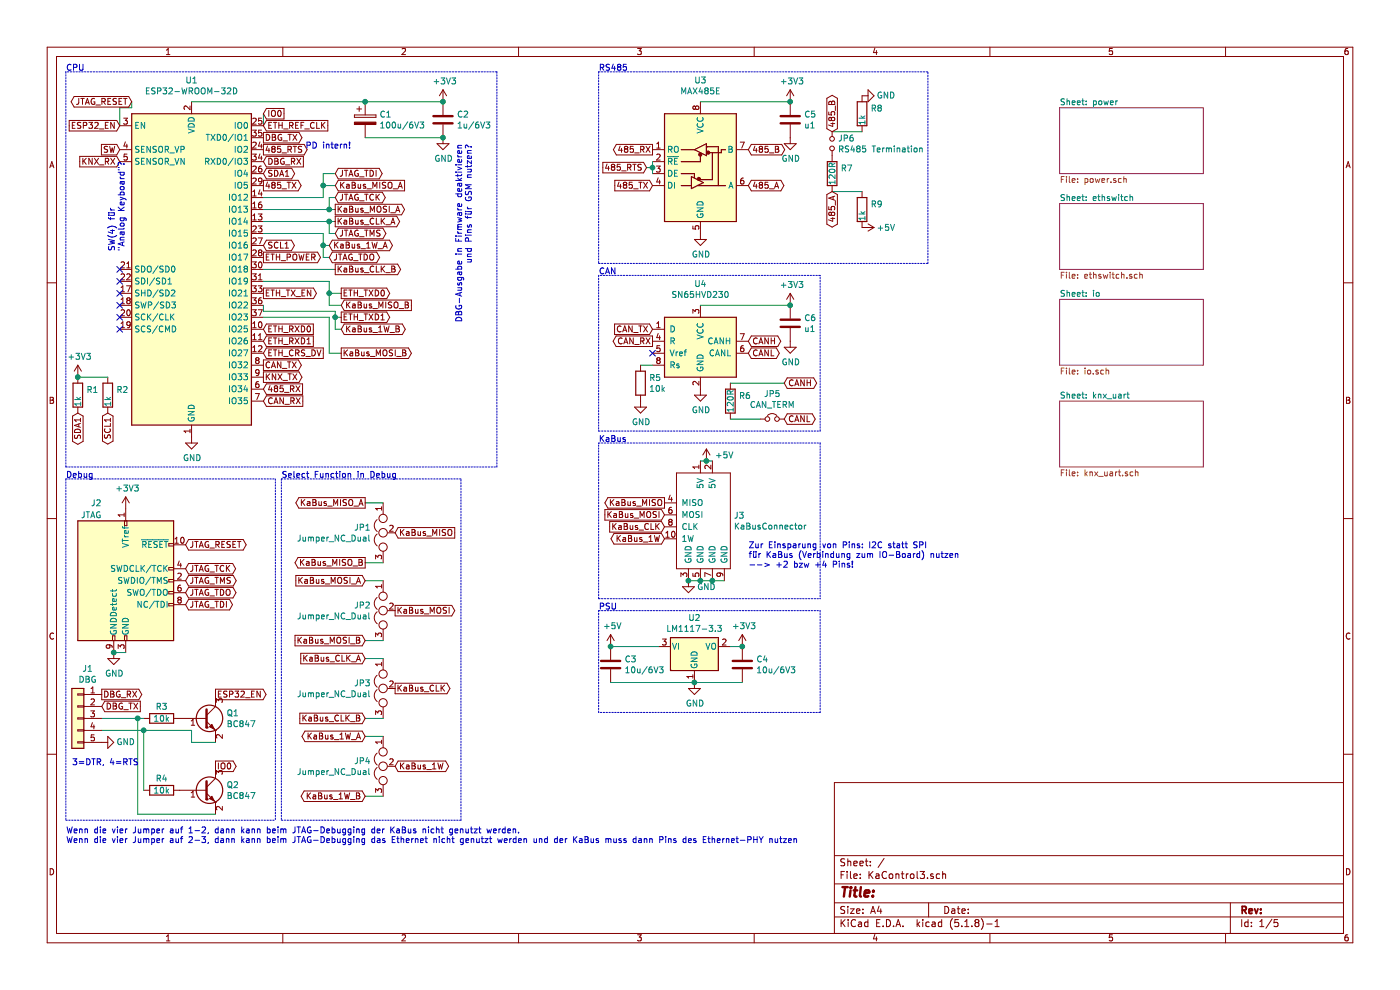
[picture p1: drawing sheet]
EESchema Schematic File Version 4
EELAYER 30 0
EELAYER END
$Descr A4 11693 8268
encoding utf-8
Sheet 1 5
Title ""
Date ""
Rev ""
Comp ""
Comment1 ""
Comment2 ""
Comment3 ""
Comment4 ""
$EndDescr
$Comp
L RF_Module:ESP32-WROOM-32D U1
U 1 1
P 1600 2250
F 0 "U1" H 1600 3831 50  0000 C CNN
F 1 "ESP32-WROOM-32D" H 1600 3740 50  0000 C CNN
F 2 "RF_Module:ESP32-WROOM-32" H 1600 750 50  0001 C CNN
F 3 "https://www.espressif.com/sites/default/files/documentation/esp32-wroom-32d_esp32-wroom-32u_datasheet_en.pdf" H 1300 2300 50  0001 C CNN
	1    1600 2250
	1    0    0    -1  
$EndComp
$Sheet
S 8850 900  1200 550 
U 5F13948C
F0 "power" 50
F1 "power.sch" 50
$EndSheet
Text GLabel 2200 2150 2    50   Output ~ 0
ETH_POWER
Text GLabel 2850 2450 2    50   Output ~ 0
ETH_TXD0
Text GLabel 2200 2750 2    50   Input ~ 0
ETH_RXD0
Text GLabel 2200 2850 2    50   Input ~ 0
ETH_RXD1
Text GLabel 2200 2950 2    50   Input ~ 0
ETH_CRS_DV
Text GLabel 2200 1050 2    50   Input ~ 0
ETH_REF_CLK
Text GLabel 2200 2450 2    50   Output ~ 0
ETH_TX_EN
Text GLabel 2200 1150 2    50   Output ~ 0
DBG_TX
Text GLabel 2200 1350 2    50   Input ~ 0
DBG_RX
NoConn ~ 1000 2250
NoConn ~ 1000 2350
NoConn ~ 1000 2450
NoConn ~ 1000 2550
NoConn ~ 1000 2650
NoConn ~ 1000 2750
Text GLabel 1000 1050 0    50   Input ~ 0
ESP32_EN
Text GLabel 2200 1550 2    50   Output ~ 0
485_TX
Text GLabel 2200 1250 2    50   Output ~ 0
485_RTS
Text Notes 2550 1250 0    50   ~ 0
PD intern!
Text GLabel 2200 3250 2    50   Input ~ 0
485_RX
Text GLabel 2750 2050 2    50   BiDi ~ 0
KaBus_1W_A
Text GLabel 2800 1850 2    50   Output ~ 0
KaBus_CLK_A
Text GLabel 2800 1550 2    50   Input ~ 0
KaBus_MISO_A
Text GLabel 2800 1750 2    50   Output ~ 0
KaBus_MOSI_A
Text GLabel 1000 1350 0    50   Input ~ 0
KNX_RX
Text GLabel 2200 3150 2    50   Output ~ 0
KNX_TX
Text GLabel 2200 1450 2    50   BiDi ~ 0
SDA1
Text GLabel 2200 3350 2    50   Input ~ 0
CAN_RX
Text GLabel 2200 3050 2    50   Output ~ 0
CAN_TX
Text GLabel 2200 2050 2    50   BiDi ~ 0
SCL1
$Comp
L Device:CP C1
U 1 1
P 3050 1000
F 0 "C1" H 3168 1046 50  0000 L CNN
F 1 "100u/6V3" H 3168 955 50  0000 L CNN
F 2 "" H 3088 850 50  0001 C CNN
F 3 "~" H 3050 1000 50  0001 C CNN
	1    3050 1000
	1    0    0    -1  
$EndComp
$Comp
L Device:C C2
U 1 1
P 3700 1000
F 0 "C2" H 3815 1046 50  0000 L CNN
F 1 "1u/6V3" H 3815 955 50  0000 L CNN
F 2 "" H 3738 850 50  0001 C CNN
F 3 "~" H 3700 1000 50  0001 C CNN
	1    3700 1000
	1    0    0    -1  
$EndComp
Wire Wire Line
	1600 850  3050 850 
Connection ~ 3050 850 
Wire Wire Line
	3050 850  3700 850 
Wire Wire Line
	3050 1150 3700 1150
$Comp
L power:GND #PWR07
U 1 1
P 3700 1150
F 0 "#PWR07" H 3700 900 50  0001 C CNN
F 1 "GND" H 3705 977 50  0000 C CNN
F 2 "" H 3700 1150 50  0001 C CNN
F 3 "" H 3700 1150 50  0001 C CNN
	1    3700 1150
	1    0    0    -1  
$EndComp
Connection ~ 3700 1150
$Comp
L power:+3V3 #PWR06
U 1 1
P 3700 850
F 0 "#PWR06" H 3700 700 50  0001 C CNN
F 1 "+3V3" H 3715 1023 50  0000 C CNN
F 2 "" H 3700 850 50  0001 C CNN
F 3 "" H 3700 850 50  0001 C CNN
	1    3700 850 
	1    0    0    -1  
$EndComp
Connection ~ 3700 850 
$Comp
L power:GND #PWR05
U 1 1
P 1600 3650
F 0 "#PWR05" H 1600 3400 50  0001 C CNN
F 1 "GND" H 1605 3477 50  0000 C CNN
F 2 "" H 1600 3650 50  0001 C CNN
F 3 "" H 1600 3650 50  0001 C CNN
	1    1600 3650
	1    0    0    -1  
$EndComp
$Comp
L Interface_UART:MAX485E U3
U 1 1
P 5850 1350
F 0 "U3" H 5850 2031 50  0000 C CNN
F 1 "MAX485E" H 5850 1940 50  0000 C CNN
F 2 "" H 5850 650 50  0001 C CNN
F 3 "https://datasheets.maximintegrated.com/en/ds/MAX1487E-MAX491E.pdf" H 5850 1400 50  0001 C CNN
	1    5850 1350
	1    0    0    -1  
$EndComp
$Comp
L Device:C C5
U 1 1
P 6600 1000
F 0 "C5" H 6715 1046 50  0000 L CNN
F 1 "u1" H 6715 955 50  0000 L CNN
F 2 "" H 6638 850 50  0001 C CNN
F 3 "~" H 6600 1000 50  0001 C CNN
	1    6600 1000
	1    0    0    -1  
$EndComp
Wire Wire Line
	5850 850  6600 850 
$Comp
L power:GND #PWR017
U 1 1
P 6600 1150
F 0 "#PWR017" H 6600 900 50  0001 C CNN
F 1 "GND" H 6605 977 50  0000 C CNN
F 2 "" H 6600 1150 50  0001 C CNN
F 3 "" H 6600 1150 50  0001 C CNN
	1    6600 1150
	1    0    0    -1  
$EndComp
$Comp
L power:+3V3 #PWR016
U 1 1
P 6600 850
F 0 "#PWR016" H 6600 700 50  0001 C CNN
F 1 "+3V3" H 6615 1023 50  0000 C CNN
F 2 "" H 6600 850 50  0001 C CNN
F 3 "" H 6600 850 50  0001 C CNN
	1    6600 850 
	1    0    0    -1  
$EndComp
Connection ~ 6600 850 
Wire Wire Line
	5450 1450 5450 1400
Text GLabel 5400 1400 0    50   Input ~ 0
485_RTS
Wire Wire Line
	5450 1400 5400 1400
Connection ~ 5450 1400
Wire Wire Line
	5450 1400 5450 1350
Text GLabel 5450 1550 0    50   Input ~ 0
485_TX
Text GLabel 5450 1250 0    50   Output ~ 0
485_RX
Text GLabel 5450 2850 0    50   Output ~ 0
CAN_RX
Text GLabel 5450 2750 0    50   Input ~ 0
CAN_TX
NoConn ~ 5450 2950
$Comp
L Device:R R5
U 1 1
P 5350 3200
F 0 "R5" H 5420 3246 50  0000 L CNN
F 1 "10k" H 5420 3155 50  0000 L CNN
F 2 "" V 5280 3200 50  0001 C CNN
F 3 "~" H 5350 3200 50  0001 C CNN
	1    5350 3200
	1    0    0    -1  
$EndComp
$Comp
L Device:C C6
U 1 1
P 6600 2700
F 0 "C6" H 6715 2746 50  0000 L CNN
F 1 "u1" H 6715 2655 50  0000 L CNN
F 2 "" H 6638 2550 50  0001 C CNN
F 3 "~" H 6600 2700 50  0001 C CNN
	1    6600 2700
	1    0    0    -1  
$EndComp
Wire Wire Line
	5850 2550 6600 2550
$Comp
L power:GND #PWR019
U 1 1
P 6600 2850
F 0 "#PWR019" H 6600 2600 50  0001 C CNN
F 1 "GND" H 6605 2677 50  0000 C CNN
F 2 "" H 6600 2850 50  0001 C CNN
F 3 "" H 6600 2850 50  0001 C CNN
	1    6600 2850
	1    0    0    -1  
$EndComp
$Comp
L power:+3V3 #PWR018
U 1 1
P 6600 2550
F 0 "#PWR018" H 6600 2400 50  0001 C CNN
F 1 "+3V3" H 6615 2723 50  0000 C CNN
F 2 "" H 6600 2550 50  0001 C CNN
F 3 "" H 6600 2550 50  0001 C CNN
	1    6600 2550
	1    0    0    -1  
$EndComp
Connection ~ 6600 2550
$Comp
L power:GND #PWR09
U 1 1
P 5350 3350
F 0 "#PWR09" H 5350 3100 50  0001 C CNN
F 1 "GND" H 5355 3177 50  0000 C CNN
F 2 "" H 5350 3350 50  0001 C CNN
F 3 "" H 5350 3350 50  0001 C CNN
	1    5350 3350
	1    0    0    -1  
$EndComp
$Comp
L power:GND #PWR013
U 1 1
P 5850 3250
F 0 "#PWR013" H 5850 3000 50  0001 C CNN
F 1 "GND" H 5855 3077 50  0000 C CNN
F 2 "" H 5850 3250 50  0001 C CNN
F 3 "" H 5850 3250 50  0001 C CNN
	1    5850 3250
	1    0    0    -1  
$EndComp
$Comp
L Interface_CAN_LIN:SN65HVD230 U4
U 1 1
P 5850 2850
F 0 "U4" H 5850 3331 50  0000 C CNN
F 1 "SN65HVD230" H 5850 3240 50  0000 C CNN
F 2 "Package_SO:SOIC-8_3.9x4.9mm_P1.27mm" H 5850 2350 50  0001 C CNN
F 3 "http://www.ti.com/lit/ds/symlink/sn65hvd230.pdf" H 5750 3250 50  0001 C CNN
	1    5850 2850
	1    0    0    -1  
$EndComp
Wire Wire Line
	5450 3050 5350 3050
$Comp
L power:GND #PWR012
U 1 1
P 5850 1950
F 0 "#PWR012" H 5850 1700 50  0001 C CNN
F 1 "GND" H 5855 1777 50  0000 C CNN
F 2 "" H 5850 1950 50  0001 C CNN
F 3 "" H 5850 1950 50  0001 C CNN
	1    5850 1950
	1    0    0    -1  
$EndComp
Text GLabel 6250 1250 2    50   BiDi ~ 0
485_B
Text GLabel 6250 1550 2    50   BiDi ~ 0
485_A
Text GLabel 6250 2850 2    50   BiDi ~ 0
CANH
Text GLabel 6250 2950 2    50   BiDi ~ 0
CANL
$Sheet
S 8850 2500 1200 550 
U 5F16F2D5
F0 "io" 50
F1 "io.sch" 50
$EndSheet
$Comp
L kampmann:KaBusConnector J3
U 1 1
P 5900 4350
F 0 "J3" H 6128 4396 50  0000 L CNN
F 1 "KaBusConnector" H 6128 4305 50  0000 L CNN
F 2 "" H 5750 4450 50  0001 C CNN
F 3 "" H 5750 4450 50  0001 C CNN
	1    5900 4350
	1    0    0    -1  
$EndComp
Text GLabel 5550 4200 0    50   Output ~ 0
KaBus_MISO
Text GLabel 5550 4300 0    50   Input ~ 0
KaBus_MOSI
Text GLabel 5550 4400 0    50   Input ~ 0
KaBus_CLK
Text GLabel 5550 4500 0    50   BiDi ~ 0
KaBus_1W
$Comp
L power:+5V #PWR014
U 1 1
P 5900 3850
F 0 "#PWR014" H 5900 3700 50  0001 C CNN
F 1 "+5V" H 6050 3900 50  0000 C CNN
F 2 "" H 5900 3850 50  0001 C CNN
F 3 "" H 5900 3850 50  0001 C CNN
	1    5900 3850
	1    0    0    -1  
$EndComp
Wire Wire Line
	5850 3850 5900 3850
Connection ~ 5900 3850
Wire Wire Line
	5900 3850 5950 3850
$Comp
L power:GND #PWR010
U 1 1
P 5750 4850
F 0 "#PWR010" H 5750 4600 50  0001 C CNN
F 1 "GND" H 5900 4800 50  0000 C CNN
F 2 "" H 5750 4850 50  0001 C CNN
F 3 "" H 5750 4850 50  0001 C CNN
	1    5750 4850
	1    0    0    -1  
$EndComp
Wire Wire Line
	6050 4850 5950 4850
Connection ~ 5750 4850
Connection ~ 5850 4850
Wire Wire Line
	5850 4850 5750 4850
Connection ~ 5950 4850
Wire Wire Line
	5950 4850 5850 4850
$Comp
L Regulator_Linear:LM1117-3.3 U2
U 1 1
P 5800 5400
F 0 "U2" H 5800 5642 50  0000 C CNN
F 1 "LM1117-3.3" H 5800 5551 50  0000 C CNN
F 2 "" H 5800 5400 50  0001 C CNN
F 3 "http://www.ti.com/lit/ds/symlink/lm1117.pdf" H 5800 5400 50  0001 C CNN
	1    5800 5400
	1    0    0    -1  
$EndComp
$Comp
L Device:C C3
U 1 1
P 5100 5550
F 0 "C3" H 5215 5596 50  0000 L CNN
F 1 "10u/6V3" H 5215 5505 50  0000 L CNN
F 2 "" H 5138 5400 50  0001 C CNN
F 3 "~" H 5100 5550 50  0001 C CNN
	1    5100 5550
	1    0    0    -1  
$EndComp
$Comp
L Device:C C4
U 1 1
P 6200 5550
F 0 "C4" H 6315 5596 50  0000 L CNN
F 1 "10u/6V3" H 6315 5505 50  0000 L CNN
F 2 "" H 6238 5400 50  0001 C CNN
F 3 "~" H 6200 5550 50  0001 C CNN
	1    6200 5550
	1    0    0    -1  
$EndComp
Wire Wire Line
	5100 5400 5500 5400
Wire Wire Line
	5100 5700 5800 5700
Connection ~ 5800 5700
Wire Wire Line
	5800 5700 6200 5700
Wire Wire Line
	6200 5400 6100 5400
$Comp
L power:+5V #PWR08
U 1 1
P 5100 5400
F 0 "#PWR08" H 5100 5250 50  0001 C CNN
F 1 "+5V" H 5115 5573 50  0000 C CNN
F 2 "" H 5100 5400 50  0001 C CNN
F 3 "" H 5100 5400 50  0001 C CNN
	1    5100 5400
	1    0    0    -1  
$EndComp
Connection ~ 5100 5400
$Comp
L power:+3V3 #PWR015
U 1 1
P 6200 5400
F 0 "#PWR015" H 6200 5250 50  0001 C CNN
F 1 "+3V3" H 6215 5573 50  0000 C CNN
F 2 "" H 6200 5400 50  0001 C CNN
F 3 "" H 6200 5400 50  0001 C CNN
	1    6200 5400
	1    0    0    -1  
$EndComp
Connection ~ 6200 5400
$Comp
L power:GND #PWR011
U 1 1
P 5800 5700
F 0 "#PWR011" H 5800 5450 50  0001 C CNN
F 1 "GND" H 5805 5527 50  0000 C CNN
F 2 "" H 5800 5700 50  0001 C CNN
F 3 "" H 5800 5700 50  0001 C CNN
	1    5800 5700
	1    0    0    -1  
$EndComp
Wire Notes Line
	5000 5100 6850 5100
Wire Notes Line
	6850 5100 6850 5950
Wire Notes Line
	6850 5950 5000 5950
Wire Notes Line
	5000 5950 5000 5100
Text Notes 5000 5100 0    50   ~ 0
PSU
Wire Notes Line
	550  3900 4150 3900
Wire Notes Line
	4150 3900 4150 600 
Wire Notes Line
	4150 600  550  600 
Wire Notes Line
	550  600  550  3900
Text Notes 550  600  0    50   ~ 0
CPU
Wire Notes Line
	5000 600  5000 2200
Text Notes 5000 600  0    50   ~ 0
RS485
Wire Notes Line
	6850 2300 5000 2300
Wire Notes Line
	5000 2300 5000 3600
Wire Notes Line
	5000 3600 6850 3600
Wire Notes Line
	6850 3600 6850 2300
Text Notes 5000 2300 0    50   ~ 0
CAN
Wire Notes Line
	5000 5000 5000 3700
Wire Notes Line
	5000 3700 6850 3700
Wire Notes Line
	6850 3700 6850 5000
Wire Notes Line
	5000 5000 6850 5000
Text Notes 5000 3700 0    50   ~ 0
KaBus
Text GLabel 850  5800 2    50   Output ~ 0
DBG_RX
Text GLabel 850  5900 2    50   Input ~ 0
DBG_TX
$Comp
L power:GND #PWR02
U 1 1
P 850 6200
F 0 "#PWR02" H 850 5950 50  0001 C CNN
F 1 "GND" V 850 6000 50  0000 C CNN
F 2 "" H 850 6200 50  0001 C CNN
F 3 "" H 850 6200 50  0001 C CNN
	1    850  6200
	0    -1   -1   0   
$EndComp
$Comp
L Device:R R6
U 1 1
P 6100 3350
F 0 "R6" H 6170 3396 50  0000 L CNN
F 1 "120R" V 6100 3250 50  0000 L CNN
F 2 "" V 6030 3350 50  0001 C CNN
F 3 "~" H 6100 3350 50  0001 C CNN
	1    6100 3350
	1    0    0    -1  
$EndComp
$Comp
L Device:Jumper_NC_Small JP5
U 1 1
P 6450 3500
F 0 "JP5" H 6450 3712 50  0000 C CNN
F 1 "CAN_TERM" H 6450 3621 50  0000 C CNN
F 2 "" H 6450 3500 50  0001 C CNN
F 3 "~" H 6450 3500 50  0001 C CNN
	1    6450 3500
	1    0    0    -1  
$EndComp
Text GLabel 6550 3500 2    50   BiDi ~ 0
CANL
Text GLabel 6550 3200 2    50   BiDi ~ 0
CANH
Wire Wire Line
	6550 3200 6100 3200
Wire Wire Line
	6350 3500 6100 3500
$Comp
L Device:R R7
U 1 1
P 6950 1450
F 0 "R7" H 7020 1496 50  0000 L CNN
F 1 "120R" V 6950 1350 50  0000 L CNN
F 2 "" V 6880 1450 50  0001 C CNN
F 3 "~" H 6950 1450 50  0001 C CNN
	1    6950 1450
	1    0    0    -1  
$EndComp
$Comp
L Device:R R9
U 1 1
P 7200 1750
F 0 "R9" H 7270 1796 50  0000 L CNN
F 1 "1k" V 7200 1650 50  0000 L CNN
F 2 "" V 7130 1750 50  0001 C CNN
F 3 "~" H 7200 1750 50  0001 C CNN
	1    7200 1750
	1    0    0    -1  
$EndComp
$Comp
L Device:R R8
U 1 1
P 7200 950
F 0 "R8" H 7270 996 50  0000 L CNN
F 1 "1k" V 7200 850 50  0000 L CNN
F 2 "" V 7130 950 50  0001 C CNN
F 3 "~" H 7200 950 50  0001 C CNN
	1    7200 950 
	1    0    0    -1  
$EndComp
Text GLabel 6950 1600 3    50   BiDi ~ 0
485_A
Text GLabel 6950 1100 1    50   BiDi ~ 0
485_B
$Comp
L power:+5V #PWR021
U 1 1
P 7200 1900
F 0 "#PWR021" H 7200 1750 50  0001 C CNN
F 1 "+5V" V 7200 2100 50  0000 C CNN
F 2 "" H 7200 1900 50  0001 C CNN
F 3 "" H 7200 1900 50  0001 C CNN
	1    7200 1900
	0    1    1    0   
$EndComp
Wire Wire Line
	6950 1600 7200 1600
$Comp
L power:GND #PWR020
U 1 1
P 7200 800
F 0 "#PWR020" H 7200 550 50  0001 C CNN
F 1 "GND" V 7200 600 50  0000 C CNN
F 2 "" H 7200 800 50  0001 C CNN
F 3 "" H 7200 800 50  0001 C CNN
	1    7200 800 
	0    -1   -1   0   
$EndComp
$Comp
L Device:Jumper_NO_Small JP6
U 1 1
P 6950 1200
F 0 "JP6" V 6904 1248 50  0000 L CNN
F 1 "RS485 Termination" V 6995 1248 50  0000 L CNN
F 2 "" H 6950 1200 50  0001 C CNN
F 3 "~" H 6950 1200 50  0001 C CNN
	1    6950 1200
	0    1    1    0   
$EndComp
Wire Notes Line
	7750 2200 7750 600 
Wire Notes Line
	5000 600  7750 600 
Wire Notes Line
	5000 2200 7750 2200
Wire Wire Line
	7200 1100 6950 1100
$Comp
L Connector:Conn_ARM_JTAG_SWD_10 J2
U 1 1
P 1050 4850
F 0 "J2" H 850 5500 50  0000 R CNN
F 1 "JTAG" H 850 5400 50  0000 R CNN
F 2 "" H 1050 4850 50  0001 C CNN
F 3 "http://infocenter.arm.com/help/topic/com.arm.doc.ddi0314h/DDI0314H_coresight_components_trm.pdf" V 700 3600 50  0001 C CNN
	1    1050 4850
	1    0    0    -1  
$EndComp
Text GLabel 1550 4750 2    50   BiDi ~ 0
JTAG_TCK
Text GLabel 1550 4850 2    50   BiDi ~ 0
JTAG_TMS
Text GLabel 1550 4950 2    50   BiDi ~ 0
JTAG_TDO
Text GLabel 1550 5050 2    50   BiDi ~ 0
JTAG_TDI
Text GLabel 1550 4550 2    50   BiDi ~ 0
JTAG_RESET
Text GLabel 1100 850  0    50   BiDi ~ 0
JTAG_RESET
Wire Wire Line
	1100 850  1100 900 
Wire Wire Line
	1100 900  1000 900 
Wire Wire Line
	1000 900  1000 1050
Text GLabel 2800 1650 2    50   BiDi ~ 0
JTAG_TCK
Wire Wire Line
	2200 1750 2750 1750
Text GLabel 2800 1950 2    50   BiDi ~ 0
JTAG_TMS
Wire Wire Line
	2200 1850 2750 1850
Wire Wire Line
	2800 1950 2750 1950
Wire Wire Line
	2750 1950 2750 1850
Connection ~ 2750 1850
Wire Wire Line
	2750 1850 2800 1850
Wire Wire Line
	2750 1750 2750 1650
Wire Wire Line
	2750 1650 2800 1650
Connection ~ 2750 1750
Wire Wire Line
	2750 1750 2800 1750
Text GLabel 2750 2150 2    50   BiDi ~ 0
JTAG_TDO
Wire Wire Line
	2200 1950 2700 1950
Wire Wire Line
	2700 1950 2700 2050
Wire Wire Line
	2700 2050 2750 2050
Wire Wire Line
	2700 2050 2700 2150
Wire Wire Line
	2700 2150 2750 2150
Connection ~ 2700 2050
Text GLabel 2800 1450 2    50   BiDi ~ 0
JTAG_TDI
Wire Wire Line
	2200 1650 2700 1650
Wire Wire Line
	2700 1650 2700 1550
Wire Wire Line
	2700 1450 2800 1450
Wire Wire Line
	2800 1550 2700 1550
Connection ~ 2700 1550
Wire Wire Line
	2700 1550 2700 1450
$Comp
L power:+3V3 #PWR04
U 1 1
P 1050 4250
F 0 "#PWR04" H 1050 4100 50  0001 C CNN
F 1 "+3V3" H 1065 4423 50  0000 C CNN
F 2 "" H 1050 4250 50  0001 C CNN
F 3 "" H 1050 4250 50  0001 C CNN
	1    1050 4250
	1    0    0    -1  
$EndComp
$Comp
L power:GND #PWR03
U 1 1
P 950 5450
F 0 "#PWR03" H 950 5200 50  0001 C CNN
F 1 "GND" H 955 5277 50  0000 C CNN
F 2 "" H 950 5450 50  0001 C CNN
F 3 "" H 950 5450 50  0001 C CNN
	1    950  5450
	1    0    0    -1  
$EndComp
Wire Wire Line
	950  5450 1050 5450
Connection ~ 950  5450
Wire Notes Line
	550  4000 2300 4000
$Comp
L Connector_Generic:Conn_01x05 J1
U 1 1
P 650 6000
F 0 "J1" H 568 6417 50  0000 C CNN
F 1 "DBG" H 568 6326 50  0000 C CNN
F 2 "Connector_PinHeader_2.54mm:PinHeader_1x05_P2.54mm_Vertical" H 650 6000 50  0001 C CNN
F 3 "~" H 650 6000 50  0001 C CNN
	1    650  6000
	-1   0    0    -1  
$EndComp
Text Notes 550  4000 0    50   ~ 0
Debug
$Comp
L Transistor_BJT:BC847 Q1
U 1 1
P 1700 6000
F 0 "Q1" H 1891 6046 50  0000 L CNN
F 1 "BC847" H 1891 5955 50  0000 L CNN
F 2 "Package_TO_SOT_SMD:SOT-23" H 1900 5925 50  0001 L CIN
F 3 "http://www.infineon.com/dgdl/Infineon-BC847SERIES_BC848SERIES_BC849SERIES_BC850SERIES-DS-v01_01-en.pdf?fileId=db3a304314dca389011541d4630a1657" H 1700 6000 50  0001 L CNN
	1    1700 6000
	1    0    0    -1  
$EndComp
Text Notes 600  6400 0    50   ~ 0
3=DTR, 4=RTS
$Comp
L Device:R R3
U 1 1
P 1350 6000
F 0 "R3" V 1250 6000 50  0000 C CNN
F 1 "10k" V 1350 6000 50  0000 C CNN
F 2 "" V 1280 6000 50  0001 C CNN
F 3 "~" H 1350 6000 50  0001 C CNN
	1    1350 6000
	0    1    1    0   
$EndComp
Wire Wire Line
	850  6000 1150 6000
$Comp
L Transistor_BJT:BC847 Q2
U 1 1
P 1700 6600
F 0 "Q2" H 1891 6646 50  0000 L CNN
F 1 "BC847" H 1891 6555 50  0000 L CNN
F 2 "Package_TO_SOT_SMD:SOT-23" H 1900 6525 50  0001 L CIN
F 3 "http://www.infineon.com/dgdl/Infineon-BC847SERIES_BC848SERIES_BC849SERIES_BC850SERIES-DS-v01_01-en.pdf?fileId=db3a304314dca389011541d4630a1657" H 1700 6600 50  0001 L CNN
	1    1700 6600
	1    0    0    -1  
$EndComp
$Comp
L Device:R R4
U 1 1
P 1350 6600
F 0 "R4" V 1250 6600 50  0000 C CNN
F 1 "10k" V 1350 6600 50  0000 C CNN
F 2 "" V 1280 6600 50  0001 C CNN
F 3 "~" H 1350 6600 50  0001 C CNN
	1    1350 6600
	0    1    1    0   
$EndComp
Wire Wire Line
	850  6100 1200 6100
Wire Wire Line
	1200 6100 1200 6600
Wire Wire Line
	1150 6000 1150 6800
Connection ~ 1150 6000
Wire Wire Line
	1150 6000 1200 6000
Wire Wire Line
	1150 6800 1800 6800
Text GLabel 2200 950  2    50   Input ~ 0
IO0
Wire Wire Line
	2200 950  2200 1050
Text GLabel 1800 6400 2    50   Output ~ 0
IO0
Text GLabel 1800 5800 2    50   Output ~ 0
ESP32_EN
Wire Wire Line
	1200 6100 1600 6100
Wire Wire Line
	1600 6100 1600 6200
Wire Wire Line
	1600 6200 1800 6200
Connection ~ 1200 6100
Wire Notes Line
	550  6850 2300 6850
Wire Notes Line
	2300 4000 2300 6850
Wire Notes Line
	550  4000 550  6850
$Comp
L Device:R R1
U 1 1
P 650 3300
F 0 "R1" H 720 3346 50  0000 L CNN
F 1 "1k" V 650 3200 50  0000 L CNN
F 2 "" V 580 3300 50  0001 C CNN
F 3 "~" H 650 3300 50  0001 C CNN
	1    650  3300
	1    0    0    -1  
$EndComp
$Comp
L Device:R R2
U 1 1
P 900 3300
F 0 "R2" H 970 3346 50  0000 L CNN
F 1 "1k" V 900 3200 50  0000 L CNN
F 2 "" V 830 3300 50  0001 C CNN
F 3 "~" H 900 3300 50  0001 C CNN
	1    900  3300
	1    0    0    -1  
$EndComp
$Comp
L power:+3V3 #PWR01
U 1 1
P 650 3150
F 0 "#PWR01" H 650 3000 50  0001 C CNN
F 1 "+3V3" H 665 3323 50  0000 C CNN
F 2 "" H 650 3150 50  0001 C CNN
F 3 "" H 650 3150 50  0001 C CNN
	1    650  3150
	1    0    0    -1  
$EndComp
Wire Wire Line
	900  3150 650  3150
Connection ~ 650  3150
Text GLabel 650  3450 3    50   BiDi ~ 0
SDA1
Text GLabel 900  3450 3    50   BiDi ~ 0
SCL1
Text GLabel 3300 4450 2    50   Input ~ 0
KaBus_MISO
Text GLabel 3300 5100 2    50   Output ~ 0
KaBus_MOSI
Text GLabel 3300 5750 2    50   Output ~ 0
KaBus_CLK
Text GLabel 3300 6400 2    50   BiDi ~ 0
KaBus_1W
Text GLabel 2800 2250 2    50   Output ~ 0
KaBus_CLK_B
Wire Wire Line
	2200 2250 2800 2250
Text GLabel 2850 2550 2    50   Input ~ 0
KaBus_MISO_B
Wire Wire Line
	2850 2550 2750 2550
Wire Wire Line
	2750 2550 2750 2450
Wire Wire Line
	2750 2450 2850 2450
Wire Wire Line
	2750 2450 2750 2350
Wire Wire Line
	2750 2350 2200 2350
Connection ~ 2750 2450
Text GLabel 2850 2950 2    50   Output ~ 0
KaBus_MOSI_B
Wire Wire Line
	2850 2950 2750 2950
Wire Wire Line
	2200 2650 2750 2650
Text GLabel 2850 2750 2    50   BiDi ~ 0
KaBus_1W_B
Text GLabel 2850 2650 2    50   Output ~ 0
ETH_TXD1
Wire Wire Line
	2850 2750 2800 2750
Wire Wire Line
	2800 2750 2800 2650
Wire Wire Line
	2800 2650 2850 2650
Wire Wire Line
	2800 2650 2800 2600
Wire Wire Line
	2800 2600 2200 2600
Wire Wire Line
	2200 2600 2200 2550
Connection ~ 2800 2650
Text GLabel 3050 4200 0    50   Output ~ 0
KaBus_MISO_A
Text GLabel 3050 4700 0    50   Output ~ 0
KaBus_MISO_B
Text GLabel 3050 5350 0    50   Input ~ 0
KaBus_MOSI_B
Text GLabel 3050 4850 0    50   Input ~ 0
KaBus_MOSI_A
Text GLabel 3050 5500 0    50   Input ~ 0
KaBus_CLK_A
Text GLabel 3050 6000 0    50   Input ~ 0
KaBus_CLK_B
Text GLabel 3050 6650 0    50   BiDi ~ 0
KaBus_1W_B
Text GLabel 3050 6150 0    50   BiDi ~ 0
KaBus_1W_A
$Comp
L Device:Jumper_NC_Dual JP1
U 1 1
P 3200 4450
F 0 "JP1" V 3154 4552 50  0000 L CNN
F 1 "Jumper_NC_Dual" V 3245 4552 50  0000 L CNN
F 2 "" H 3200 4450 50  0001 C CNN
F 3 "~" H 3200 4450 50  0001 C CNN
	1    3200 4450
	0    -1   1    0   
$EndComp
$Comp
L Device:Jumper_NC_Dual JP2
U 1 1
P 3200 5100
F 0 "JP2" V 3154 5202 50  0000 L CNN
F 1 "Jumper_NC_Dual" V 3245 5202 50  0000 L CNN
F 2 "" H 3200 5100 50  0001 C CNN
F 3 "~" H 3200 5100 50  0001 C CNN
	1    3200 5100
	0    -1   1    0   
$EndComp
$Comp
L Device:Jumper_NC_Dual JP3
U 1 1
P 3200 5750
F 0 "JP3" V 3154 5852 50  0000 L CNN
F 1 "Jumper_NC_Dual" V 3245 5852 50  0000 L CNN
F 2 "" H 3200 5750 50  0001 C CNN
F 3 "~" H 3200 5750 50  0001 C CNN
	1    3200 5750
	0    -1   1    0   
$EndComp
$Comp
L Device:Jumper_NC_Dual JP4
U 1 1
P 3200 6400
F 0 "JP4" V 3154 6502 50  0000 L CNN
F 1 "Jumper_NC_Dual" V 3245 6502 50  0000 L CNN
F 2 "" H 3200 6400 50  0001 C CNN
F 3 "~" H 3200 6400 50  0001 C CNN
	1    3200 6400
	0    -1   1    0   
$EndComp
Wire Wire Line
	3200 4200 3050 4200
Wire Wire Line
	3200 4700 3050 4700
Wire Wire Line
	3200 4850 3050 4850
Wire Wire Line
	3200 5350 3050 5350
Wire Wire Line
	3200 5500 3050 5500
Wire Wire Line
	3200 6000 3050 6000
Wire Wire Line
	3200 6150 3050 6150
Wire Wire Line
	3200 6650 3050 6650
Wire Notes Line
	2350 6850 3850 6850
Wire Notes Line
	3850 6850 3850 4000
Wire Notes Line
	3850 4000 2350 4000
Wire Notes Line
	2350 4000 2350 6850
Text Notes 2350 4000 0    50   ~ 0
Select Function in Debug
Text Notes 550  7050 0    50   ~ 0
Wenn die vier Jumper auf 1-2, dann kann beim JTAG-Debugging der KaBus nicht genutzt werden.\nWenn die vier Jumper auf 2-3, dann kann beim JTAG-Debugging das Ethernet nicht genutzt werden und der KaBus muss dann Pins des Ethernet-PHY nutzen
$Sheet
S 8850 1700 1200 550 
U 5F146D6B
F0 "ethswitch" 50
F1 "ethswitch.sch" 50
$EndSheet
Wire Wire Line
	2750 2650 2750 2950
$Sheet
S 8850 3350 1200 550 
U 5FC90E22
F0 "knx_uart" 50
F1 "knx_uart.sch" 50
$EndSheet
Text Notes 6250 4750 0    50   ~ 0
Zur Einsparung von Pins: I2C statt SPI \nfür KaBus (Verbindung zum IO-Board) nutzen\n--> +2 bzw +4 Pins!
Text GLabel 1000 1250 0    50   Input ~ 0
SW
Text Notes 1050 2100 1    50   ~ 0
SW(4) für \n"Analog Keyboard"?
Text Notes 3950 1200 3    50   ~ 0
DBG-Ausgabe in Firmware deaktivieren\nund Pins für GSM nutzen?
$EndSCHEMATC
